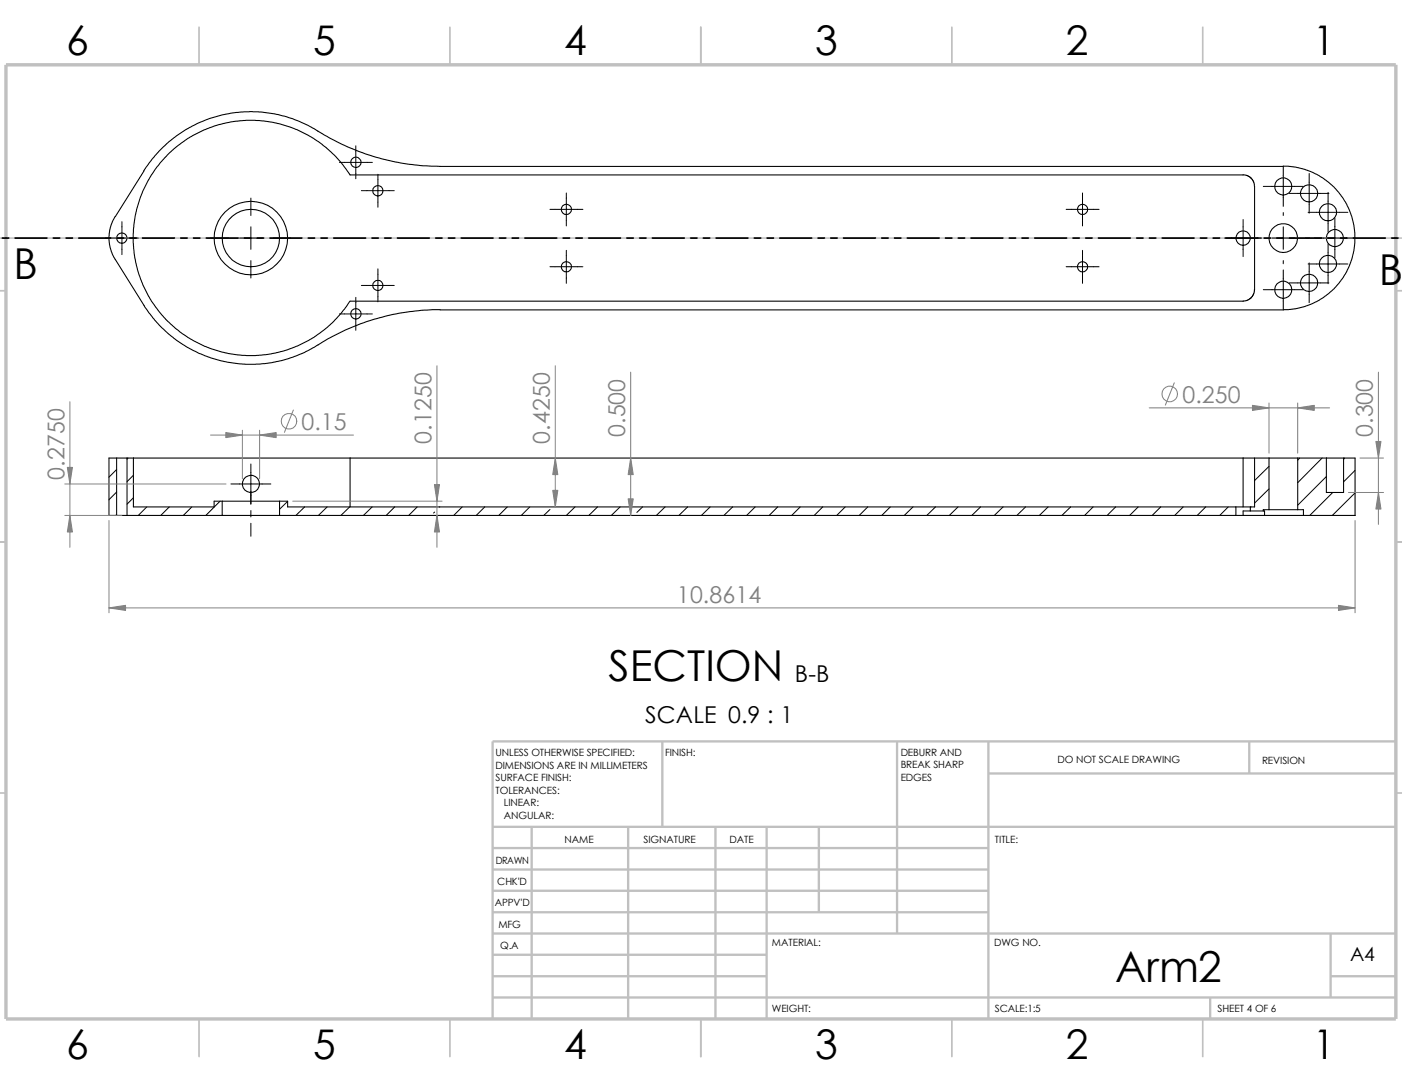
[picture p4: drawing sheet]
<svg xmlns="http://www.w3.org/2000/svg" width="279mm" height="216mm" viewBox="0 0 279 216" stroke-linecap="round" stroke-linejoin="round" font-family="sans-serif">
<g fill="none" stroke="#c0c0c0" stroke-width=".34">
<path d="M39.7 5.4v7.5M89.7 5.4v7.5M139.7 5.4v7.5M189.7 5.4v7.5M239.7 5.4v7.5M-.1 57.9h1.3M278.2 57.9h1.2M-.1 107.9h1.3M278.2 107.9h1.2M-.1 157.9h1.3M278.2 157.9h1.2M39.7 202.9v7.5"/>
<path d="M89.7 202.9v7.5M139.7 202.9v7.5M189.7 202.9v7.5M239.7 202.9v7.5"/>
</g>
<g fill="none" stroke="#c0c0c0" stroke-width=".47">
<path d="M132 147.7v17M178.8 147.7v38.2M197 154.1h81.2M197 147.7v55.2M249 147.7v6.4M278.2 147.7h-180v55.2M98.2 168.9h98.8M98.2 173.2h98.8M98.2 177.4h98.8M98.2 164.7h180M106 164.7v38.2M125.2 164.7v38.2"/>
<path d="M142.6 164.7v38.2M152.8 164.7v38.2M163.2 164.7v17M98.2 194.4h54.6M98.2 185.9h180M98.2 190.2h54.6M98.2 181.7h98.8M98.2 198.7h180M241.2 198.7v4.2M265.2 194.4h13M265.2 185.9v12.8"/>
</g>
<path d="M1.2 12.9h277v190h-277z" fill="none" stroke="#c0c0c0" stroke-width=".68" stroke-linecap="butt"/>
<g fill="none" stroke="#000" stroke-width=".2">
<path d="M50 39.5v3.4M67.6 32.3h6.6M70.9 29v6.6M72 38h6.6M75.3 34.7v6.6M112.9 38.4v6.6M215.7 38.4v6.6M251.8 37.1h7.9M255.7 33.2v7.9M256.9 38.5h7.9M260.9 34.5v8M264.7 38.3v7.9"/>
<path d="M21 47.4h6.6M24.3 44.2v6.5M42 47.4h3.5M47.8 47.4h4.4M50 45.2v4.5M50 51.9v3.5M54.5 47.4h3.5M70.9 59.2v6.6M72 56.9h6.6M75.3 53.6v6.5M109.6 41.7h6.6M109.6 53.1h6.6"/>
<path d="M112.9 49.9v6.5M212.5 41.7h6.5M212.5 53.1h6.5M215.7 49.9v6.5M244.1 47.4h7.3M247.7 43.7v7.4M251.8 57.7h7.9M253.5 47.4h4.5M255.7 42.3v.6M255.7 45.2v4.5M255.7 51.9v.6M255.7 53.8v7.9"/>
<path d="M256.9 56.3h7.9M260.2 47.4h.7M260.7 42.3h7.9M260.7 52.6h7.9M260.9 52.4v7.9M262 47.4h8M264.7 48.6v7.9M266 43.5v7.9M67.6 62.5h6.6M23.2 93.5l-1.5 1.5M23.2 98l-1.5 1.5M25.5 91.2l-.2 .2"/>
<path d="M26.6 94.7l-1.3 1.2M26.6 99.1l-1.3 1.3M43.9 99.8l-2.9 2.9M46 96.4h8M50 92.4v8M57.3 99.9l-1.6 1.5M252.9 92.9l-2.9 2.8M252.9 97.4l-2.9 2.8M259 91.2l-.4 .5M263.5 91.2l-4.9 4.9M264.3 94.9l-5.7 5.7M265.6 98.1l-4.6 4.6"/>
<path d="M268 91.2l-.2 .3M270 93.7l-2.2 2.3M270 98.2l-4.5 4.5M23.2 102.5l-.1 .2M29.3 101l-1.7 1.7M33.7 101l-1.7 1.7M38.2 101l-1.7 1.7M50 101.7v1.3M50 104.2v2.6M60.7 101l-1.7 1.7M65.2 101l-1.7 1.7M69.7 101l-1.8 1.7"/>
<path d="M74.2 101l-1.8 1.7M78.7 101l-1.7 1.7M83.1 101l-1.7 1.7M86.6 102l-.2 .2M87.6 101h.1M92.1 101l-1.7 1.7M96.6 101l-1.7 1.7M101.1 101l-1.7 1.7M105.6 101l-1.7 1.7M109.6 101.5l-1.2 1.2M114.6 101l-1.7 1.7M119.1 101l-1.8 1.7"/>
<path d="M123.6 101l-1.8 1.7M128.1 101l-1.2 1.1M132.5 101l-1.7 1.7M137 101l-1.7 1.7M141.5 101l-1.7 1.7M146 101l-1.7 1.7M150.5 101l-1.7 1.7M155 101l-1.7 1.7M159.5 101l-1.7 1.7M164 101l-1.7 1.7M168.4 101l-1.6 1.7M172.9 101l-1.7 1.7"/>
<path d="M177.4 101l-1.7 1.7M181.9 101l-1.7 1.7M186.4 101l-1.7 1.7M190.9 101l-1.7 1.7M195.4 101l-1.7 1.7M199.9 101l-1.7 1.7M204.4 101l-1.8 1.7M208.9 101l-1.8 1.7M213.4 101l-1.8 1.7M217.8 101l-1.6 1.7M222.3 101l-1.7 1.7M226.8 101l-1.7 1.7"/>
<path d="M231.3 101l-1.7 1.7M235.8 101l-1.7 1.7M240.3 101l-1.7 1.7M244.8 101l-1.7 1.7M249.3 101l-.1 .1M270 102.7h.1"/>
</g>
<g fill="none" stroke="#000" stroke-width=".21">
<path d="M28.7 34l-6.1 9.7-.7 2-.2 2.2 .4 2.1 .6 1.3 6.7 10.5a25.3 25.3 0 0 0 35.4 6 45.5 45.5 0 0 1 22.9-6.1M63.3 26.1a46.1 46.1 0 0 0 24.4 7h168M63.4 26.1l-2.7-1.5a25.2 25.2 0 0 0-32 9.4M247.7 34.8l.9 .2 .8 .6 .5 .6 .1 .9v20.6l-.1 .8-.5 .7-.6 .5-.7 .2-178.3 .1-2.6 3.3-2.8 2.5a23.4 23.4 0 0 1-33.3-4.6 23.4 23.4 0 0 1 5.7-33.2 23.4 23.4 0 0 1 33 6.8h177.9M255.7 33.1l2.4 .2 3.1 .9 2.3 1.2 2.4 1.9 1.7 2.2 1.2 2.1 .7 1.8 .5 3v2.4l-.6 2.9-1 2.4-1.6 2.4-2 2-1.9 1.3-2.8 1.2-2 .5-2.4 .2h-168M23.2 91.2h-1.5v11.5h1.5M23.2 91.2v11.5M23.2 91.2h2.1M25.3 91.2v11.5M25.3 91.2h1.3M26.6 91.2h43.2M26.6 91.2v9.8h16.1v-1.2h1.6"/>
<path d="M44.3 99.8h11.4M44.3 99.8v2.9M55.7 99.8h1.6v1.2h189M55.7 99.8v2.9M69.8 91.2h177.9M69.8 91.2v9.8M247.7 91.2v9.8M247.7 91.2h2.3M250 91.2v9.8h-.8M250 91.2h2.9M252.9 91.2h5.7M252.9 91.2v10.3"/>
<path d="M258.6 91.2h5.7M258.6 91.2v10.3M264.3 91.2v6.9h3.5v-6.9M264.3 91.2h3.5M267.8 91.2h2.2v11.5h-10.2M23.2 102.7h2.1M25.3 102.7h19M44.3 102.7h11.4M55.7 102.7h190.6M246.3 102.7h1.4M246.3 101v1.7M246.3 101h2.9"/>
<path d="M247.7 102.7h4.3M249.2 101v.8M249.2 101.8h2.6M249.2 101.8h-1.5v.9M251.8 101.8h.2v.9M252 102.7h7.8M252.9 101.5h5.7M252.9 101.5h-1.1v.3M258.6 101.5h1.2v1.2"/>
<circle cx="70.9" cy="32.3" r="1.03"/>
<circle cx="75.3" cy="38" r="1.03"/>
<circle cx="255.7" cy="37.1" r="1.72"/>
<circle cx="260.9" cy="38.5" r="1.72"/>
<circle cx="24.3" cy="47.4" r="1.02"/>
<circle cx="50" cy="47.4" r="7.3"/>
<circle cx="50" cy="47.4" r="5.7"/>
<circle cx="75.3" cy="56.9" r="1.01"/>
<circle cx="112.9" cy="53.1" r="1.02"/>
<circle cx="112.9" cy="41.7" r="1.02"/>
<circle cx="215.7" cy="53.1" r="1.02"/>
<circle cx="215.7" cy="41.7" r="1.02"/>
<circle cx="247.7" cy="47.4" r="1.44"/>
<circle cx="255.7" cy="57.7" r="1.72"/>
<circle cx="255.7" cy="47.4" r="2.87"/>
<circle cx="260.9" cy="56.3" r="1.72"/>
<circle cx="264.7" cy="42.3" r="1.72"/>
<circle cx="264.7" cy="52.6" r="1.72"/>
<circle cx="266" cy="47.4" r="1.72"/>
<circle cx="70.9" cy="62.5" r="1.04"/>
<circle cx="50" cy="96.4" r="1.72"/>
</g>
<path d="M-.1 47.4h279.5" fill="none" stroke="#c0c0c0" stroke-width=".2"/>
<g fill="none" stroke="#000" stroke-width=".34">
<path d="M.5 47.4h1.2M3 47.4h6.4M10.6 47.4h1.3M13.2 47.4h1.2M15.7 47.4h6.4M23.3 47.4h1.3M25.9 47.4h1.2M28.4 47.4h6.4M36 47.4h1.3M38.6 47.4h1.2M41.1 47.4h6.4M48.7 47.4h1.3"/>
<path d="M51.3 47.4h1.2M53.8 47.4h6.4M61.4 47.4h1.3M64 47.4h1.2M66.5 47.4h6.4M74.1 47.4h1.3M76.7 47.4h1.2M79.2 47.4h6.4M86.8 47.4h1.3M89.4 47.4h1.2M91.9 47.4h6.4M99.5 47.4h1.3"/>
<path d="M102.1 47.4h1.2M104.6 47.4h6.4M112.2 47.4h1.3M114.8 47.4h1.2M117.3 47.4h6.4M124.9 47.4h1.3M127.5 47.4h1.2M130 47.4h6.4M137.6 47.4h1.3M140.2 47.4h1.2M142.7 47.4h6.4M150.3 47.4h1.3"/>
<path d="M152.9 47.4h1.2M155.4 47.4h6.4M163 47.4h1.3M165.6 47.4h1.2M168.1 47.4h6.4M175.7 47.4h1.3M178.3 47.4h1.2M180.8 47.4h6.4M188.4 47.4h1.3M191 47.4h1.2M193.5 47.4h6.4M201.1 47.4h1.3"/>
<path d="M203.7 47.4h1.2M206.2 47.4h6.4M213.8 47.4h1.3M216.4 47.4h1.2M218.9 47.4h6.4M226.5 47.4h1.3M229.1 47.4h1.2M231.6 47.4h6.4M239.2 47.4h1.3M241.8 47.4h1.2M244.3 47.4h6.4M251.9 47.4h1.3"/>
<path d="M254.5 47.4h1.2M257 47.4h6.4M264.6 47.4h1.3M267.2 47.4h1.2M269.7 47.4h6.4M277.3 47.4h1.3"/>
</g>
<g fill="none" stroke="#808080" stroke-width=".2">
<path d="M87.1 72.9v36.1M110.7 72.9v28.1M125.7 74.1v28.6M234 76.2l-1.8 4.5M274.7 74.1v30.3M12.9 96.4h32.1M13.9 80v29M42 86.7h28.4M48.3 85.7v9.7M51.7 85.7v9.7M58.3 99.8h29.8M58.5 81.7l-1.8 4.4"/>
<path d="M229 81.2h36M252.9 80.3v10M258.6 80.3v10M268.7 98.1h7M271 91.2h4.7M12.9 102.7h11.4M21.7 103.7v18.3M270 103.7v18.3M21.7 121.1h248.3"/>
<circle cx="233.1" cy="78.5" r="1.55"/>
<circle cx="57.6" cy="83.9" r="1.56"/>
</g>
<g fill="#808080" stroke="#808080" stroke-width=".2">
<path d="M45 86.1l3.3 .6-3.3 .5z"/>
<path d="M51.7 86.7l3.3-.6v1.1z"/>
<path d="M13.4 93.1h1l-.5 3.3z"/>
<path d="M13.9 102.7l.5 3.3h-1z"/>
<path d="M86.6 96.5h1l-.5 3.3z"/>
<path d="M87.1 102.7l.5 3.3h-1z"/>
<path d="M110.2 97.7h1l-.5 3.3z"/>
<path d="M110.7 91.2l.5 3.3h-1z"/>
<path d="M125.2 99.4h1l-.5 3.3z"/>
<path d="M125.7 91.2l.5 3.3h-1z"/>
<path d="M274.2 87.9h1l-.5 3.3z"/>
<path d="M274.7 98.1l.5 3.3h-1z"/>
<path d="M21.7 121.1l3.3-.5v1z"/>
<path d="M266.7 120.6l3.3 .5-3.3 .5z"/>
<path d="M249.6 80.7l3.3 .5-3.3 .5z"/>
<path d="M258.6 81.2l3.3-.5v1z"/>
</g>
<g font-size="8.5">
<text x="2.7" y="55.6">B</text>
<text x="274.8" y="56.8">B</text>
<text x="121.3" y="135.6">SECTION</text>
<text x="222.2" y="195.7">Arm2</text>
</g>
<g font-size="8.1">
<text x="13.2" y="10.9">6</text>
<text x="62.4" y="10.9">5</text>
<text x="112.4" y="10.9">4</text>
<text x="162.4" y="10.9">3</text>
<text x="212.4" y="10.9">2</text>
<text x="261.7" y="10.9">1</text>
<text x="13.2" y="210.9">6</text>
<text x="62.4" y="210.9">5</text>
<text x="112.4" y="210.9">4</text>
<text x="162.4" y="210.9">3</text>
<text x="212.4" y="210.9">2</text>
<text x="261.7" y="210.9">1</text>
</g>
<g font-size="4.6" fill="#808080">
<text x="235.6" y="80.3">0.250</text>
<text x="60.1" y="85.7">0.15</text>
<text x="86" y="88.4" transform="rotate(-90 86 88.4)">0.1250</text>
<text x="109.6" y="88.4" transform="rotate(-90 109.6 88.4)">0.4250</text>
<text x="124.6" y="87.1" transform="rotate(-90 124.6 87.1)">0.500</text>
<text x="273.6" y="87.1" transform="rotate(-90 273.6 87.1)">0.300</text>
<text x="12.8" y="95.5" transform="rotate(-90 12.8 95.5)">0.2750</text>
<text x="134.9" y="120.1">10.8614</text>
</g>
<g font-size="4.6">
<text x="158.4" y="135.8">B-B</text>
<text x="128.6" y="143.9">SCALE 0.9 : 1</text>
</g>
<text font-size="3.9" x="269.1" y="191.5">A4</text>
<g font-size="2">
<text x="98.8" y="150.6">UNLESS OTHERWISE SPECIFIED:</text>
<text x="98.8" y="153.1">DIMENSIONS ARE IN MILLIMETERS</text>
<text x="98.8" y="155.6">SURFACE FINISH:</text>
<text x="132.5" y="150.6">FINISH:</text>
<text x="179.5" y="150.5">DEBURR AND</text>
<text x="179.5" y="153">BREAK SHARP</text>
<text x="179.5" y="155.5">EDGES</text>
<text x="210.8" y="151.9">DO NOT SCALE DRAWING</text>
<text x="251.5" y="152.1">REVISION</text>
<text x="98.8" y="158.1">TOLERANCES:</text>
<text x="100.4" y="160.6">LINEAR:</text>
<text x="100.4" y="163.1">ANGULAR:</text>
<text x="112.5" y="168">NAME</text>
<text x="128.2" y="167.9">SIGNATURE</text>
<text x="145.4" y="167.9">DATE</text>
<text x="198.3" y="167.9">TITLE:</text>
<text x="98.8" y="172.1">DRAWN</text>
<text x="99.1" y="176.3">CHK'D</text>
<text x="98.6" y="180.4">APPV'D</text>
<text x="99.3" y="184.8">MFG</text>
<text x="99.7" y="189">Q.A</text>
<text x="153.8" y="188.5">MATERIAL:</text>
<text x="198.1" y="188.5">DWG NO.</text>
<text x="153.8" y="201.5">WEIGHT:</text>
<text x="198.2" y="201.6">SCALE:1:5</text>
<text x="242.7" y="201.6">SHEET 4 OF 6</text>
</g>
</svg>
